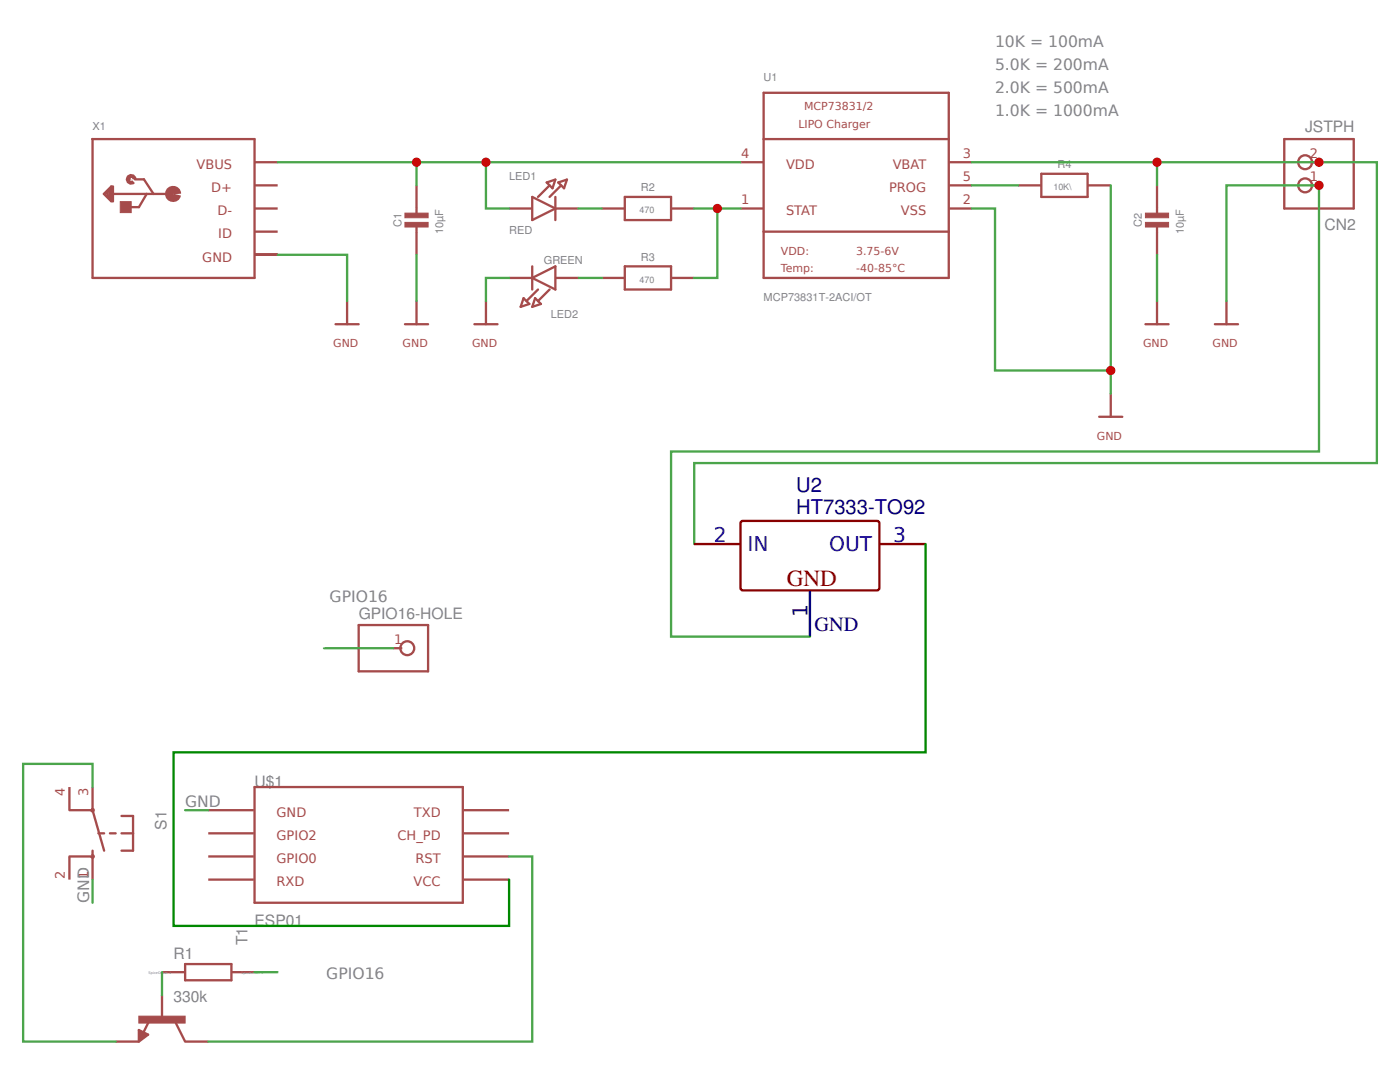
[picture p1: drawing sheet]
<svg xmlns="http://www.w3.org/2000/svg" width="161mm" height="124mm" viewBox="0 0 161 124" stroke-linecap="round" stroke-linejoin="round" font-family="sans-serif">
<g fill="none" stroke="#a54b4b" stroke-width=".27">
<path d="M10.6 16h18.7v16h-18.6v-16M29.4 18.7h2.6M85.3 18.7h2.7M88 16h21.3M88 10.7h21.3v21.3h-21.3zM109.4 18.7h2.6M148 16h8v8h-8zM151 18.7h1M12 22.4l.8-.9h.2v1.7h-.2zM12.2 22.4l.4-.5v.9l-.2-.2v-.2M12.8 21.5v1.5M13 22.4h6.9"/>
<path d="M15.5 20.7h1.1l1.1 1.7M16.9 22.4l-.9 1.5h-1.2M29.4 24h2.6M29.4 21.4h2.6M29.4 26.7h2.6M29.4 29.4h2.6M38.7 37.4h2.6M40 34.7v2.7M46.7 37.4h2.6M48 21.4v2.6M48 24v.8M48 25.9v.8"/>
<path d="M48 26.7v2.7M48 34.7v2.7M54.7 37.4h2.6M56 34.7v2.7M58.7 24h2.6M58.7 32h2.6M60.3 34.4l.7 .6-1 .4zM61.3 22.7l2.7 1.3-2.7 1.4zM61.3 30.7v2.7M61.3 32l2.7-1.3v2.7zM61.7 34.4l.6 .6-1 .4zM62 33.4l-1.3 1.3"/>
<path d="M63 21l1-.3-.3 1zM63.3 21.4l-1.3 1.3M63.3 33.4l-1.3 1.3M64 22.7v2.7M64 24h2.7M64 32h2.7M64.3 21l1-.3-.3 1zM64.7 21.4l-1.4 1.3M69.3 24h2.7M69.3 32h2.7M72 22.7h5.3v2.7h-5.3zM72 30.7h5.3v2.7h-5.3z"/>
<path d="M77.4 24h2.6M77.4 32h2.6M85.3 24h2.7M88 26.7h21.3M109.4 24h2.6M109.4 21.4h2.6M117.3 21.4h2.7M120 20h5.3v2.7h-5.3zM125.4 21.4h2.6M132 37.4h2.7M133.3 21.4v2.6M133.3 24v.8"/>
<path d="M133.3 25.9v.8M133.3 26.7v2.7M133.3 34.7v2.7M140 37.4h2.7M141.4 34.7v2.7M151 21.4h1M126.7 48h2.6M128 45.4v2.6M41.3 72h8v5.4h-8zM45.3 74.7h1.1M8 93.4h2.7l1.3 4.6M8 90.7v2.6"/>
<path d="M8 98.7v2.7M10.6 93.3l.1-.1 .1 .2-.2 .1-.1-.1M10.6 98.6h.2v.2h-.2l-.1-.1M10.7 98v.7h-2.7M10.7 90.7v2.6M10.7 98.7v2.7M11.3 96h.7M12.7 96h.6M14 96h1.3M14 94h1.3v4h-1.3M24 93.4h5.3M24 96h5.3"/>
<path d="M24 98.7h5.3M29.3 90.7h24v13.3h-24zM53.4 93.4h5.3M53.4 96h5.3M53.4 98.7h5.3M16 118.7l1.1 .5-1.1 .8zM16.1 119v.8l.7-.6-.5-.2v.4l.2-.2M17.2 117.7l-.7 1.3M18.7 114.7v2.6M18.7 112h2.6M20.3 117.9l1 2.1M21.3 111.1h5.4v1.9h-5.4z"/>
<path d="M24 101.4h5.3M26.7 112h2.6M53.4 101.4h5.3M13.3 120h2.7M21.4 120h2.6"/>
<circle cx="150.4" cy="18.7" r=".8"/>
<circle cx="150.4" cy="21.4" r=".8"/>
<circle cx="46.9" cy="74.7" r=".8"/>
</g>
<g fill="#a54b4b" stroke="#a54b4b" stroke-width=".12">
<path d="M16 117.1h5.3v.8h-5.3z"/>
<path d="M46.7 25.6h2.6v.6h-2.6z"/>
<path d="M46.7 24.6h2.6v.5h-2.6z"/>
<path d="M132 25.6h2.7v.6h-2.7z"/>
<path d="M132 24.6h2.7v.5h-2.7z"/>
<path d="M13.9 23.2h1.2v1.3h-1.2z"/>
</g>
<path d="M15.3 20.7l-.1-.2h-.1l-.2 .1v.2l.2 .1 .2-.1M20.5 22.4l-.1-.4-.3-.1-.3-.1-.2 .2-.2 .3 .1 .3 .2 .2 .3 .1 .3-.2 .2-.3" fill="none" stroke="#a54b4b" stroke-width=".8" stroke-linecap="butt"/>
<path d="M37.3 74.7h8M29.3 112h2.7" fill="none" stroke="#4ba54b" stroke-width=".27"/>
<g fill="#fff">
<path d="M36.4 69.1h1.9v3.7l-1 1.9-.9-1.9z"/>
<path d="M32 112l1.9-.9h3.7v1.9h-3.7z"/>
</g>
<g fill="none" stroke="#4ba54b" stroke-width=".27">
<path d="M32 18.7h53.3M48 18.7v2.7M56 18.7v5.3h2.7M112 18.7h21.3v2.7M133.3 18.7h25.4v34.7h-78.7v9.3M32 29.4h8v5.3M48 29.4v5.3M58.7 32h-2.7v2.7M66.7 24h2.6M66.7 32h2.6M80 24h5.3M82.7 24v8h-2.7"/>
<path d="M112 24h2.7v18.7h13.3M112 21.4h5.3M128 21.4v24M133.3 29.4v5.3M141.4 34.7v-13.3h10.6v30.6h-74.7v21.4h16M10.7 90.7v-2.7h-8v32h10.6M21.3 93.4h2.7M58.7 98.7h2.6v21.3h-37.3M10.7 101.4v2.6M18.7 112v2.7"/>
</g>
<g fill="#c00">
<circle cx="128" cy="42.7" r=".53"/>
<circle cx="82.7" cy="24" r=".53"/>
<circle cx="48" cy="18.7" r=".53"/>
<circle cx="56" cy="18.7" r=".53"/>
<circle cx="133.3" cy="18.7" r=".53"/>
</g>
<path d="M80 62.7h5.3M85.4 60.2l.2-.2 15.6 .1 .1 .2v7.6l-.2 .1h-15.6l-.2-.2zM101.3 62.7h5.4" fill="none" stroke="#800" stroke-width=".27"/>
<path d="M93.3 68v5.4" fill="none" stroke="#000" stroke-width=".27"/>
<g fill="#c00">
<circle cx="152" cy="18.7" r=".53"/>
<circle cx="152" cy="21.4" r=".53"/>
</g>
<path d="M106.7 62.7v24h-86.7v20h38.7v-5.3" fill="none" stroke="#080" stroke-width=".27"/>
<text font-size="2.7" fill="#800" x="90.7" y="67.5">GND</text>
<g font-size="2.3" fill="#000080">
<text x="91.8" y="59.2">HT7333-TO92</text>
<text x="91.8" y="56.8">U2</text>
<text x="93.9" y="72.7">GND</text>
</g>
<g font-size="2.3" fill="#00f">
<text x="82.3" y="62.4">2</text>
<text x="86.1" y="63.5">IN</text>
<text x="95.6" y="63.5">OUT</text>
<text x="102.9" y="62.4">3</text>
</g>
<text font-size="2.3" x="93.1" y="71.1" transform="rotate(-90 93.1 71.1)">1</text>
<g font-size="1.8" fill="#838383">
<text x="114.7" y="5.4">10K = 100mA</text>
<text x="114.7" y="8">5.0K = 200mA</text>
<text x="114.7" y="10.7">2.0K = 500mA</text>
<text x="114.7" y="13.4">1.0K = 1000mA</text>
<text x="150.4" y="15.2">JSTPH</text>
<text x="152.7" y="26.6">CN2</text>
<text x="38" y="69.4">GPIO16</text>
<text x="41.3" y="71.4">GPIO16-HOLE</text>
<text x="19.2" y="95.6" transform="rotate(-90 19.2 95.6)">S1</text>
<text x="21.3" y="93">GND</text>
<text x="29.3" y="90.7">U$1</text>
<text x="10.3" y="104" transform="rotate(-90 10.3 104)">GND</text>
<text x="29.3" y="106.7">ESP01</text>
<text x="20" y="110.5">R1</text>
<text x="28.5" y="108.9" transform="rotate(-90 28.5 108.9)">T1</text>
<text x="37.6" y="112.8">GPIO16</text>
<text x="20" y="115.5">330k</text>
</g>
<g font-size="1.5" fill="#a54b4b">
<text x="22.6" y="19.5">VBUS</text>
<text x="24.3" y="22.2">D+</text>
<text x="85.4" y="18.2">4</text>
<text x="85.4" y="23.5">1</text>
<text x="90.6" y="19.5">VDD</text>
<text x="102.5" y="22.2">PROG</text>
<text x="102.9" y="19.5">VBAT</text>
<text x="111" y="18.2">3</text>
<text x="111" y="23.5">2</text>
<text x="111" y="20.8">5</text>
<text x="151" y="20.8">1</text>
<text x="151" y="18.2">2</text>
<text x="25.1" y="24.8">D-</text>
<text x="25.2" y="27.5">ID</text>
<text x="90.6" y="24.8">STAT</text>
<text x="103.8" y="24.8">VSS</text>
<text x="23.3" y="30.2">GND</text>
<text x="45.4" y="74.2">1</text>
<text x="7.5" y="91.8" transform="rotate(-90 7.5 91.8)">4</text>
<text x="10.1" y="91.8" transform="rotate(-90 10.1 91.8)">3</text>
<text x="31.9" y="94.2">GND</text>
<text x="47.7" y="94.2">TXD</text>
<text x="7.5" y="101.3" transform="rotate(-90 7.5 101.3)">2</text>
<text x="10.1" y="101.3" transform="rotate(-90 10.1 101.3)">1</text>
<text x="31.9" y="96.8">GPIO2</text>
<text x="31.9" y="99.5">GPIO0</text>
<text x="45.8" y="96.8">CH_PD</text>
<text x="47.9" y="99.5">RST</text>
<text x="31.9" y="102.2">RXD</text>
<text x="47.7" y="102.2">VCC</text>
</g>
<g font-size="1.3" fill="#838383">
<text x="88" y="9.4">U1</text>
<text x="10.7" y="15">X1</text>
<text x="58.7" y="20.7">LED1</text>
<text x="73.9" y="22">R2</text>
<text x="121.9" y="19.4">R4</text>
<text x="46.3" y="26.2" transform="rotate(-90 46.3 26.2)">C1</text>
<text x="51.1" y="27" transform="rotate(-90 51.1 27)">10µF</text>
<text x="58.7" y="27">RED</text>
<text x="131.6" y="26.2" transform="rotate(-90 131.6 26.2)">C2</text>
<text x="136.4" y="27" transform="rotate(-90 136.4 27)">10µF</text>
<text x="62.7" y="30.4">GREEN</text>
<text x="73.9" y="30">R3</text>
<text x="88" y="34.7">MCP73831T-2ACI/OT</text>
<text x="63.5" y="36.7">LED2</text>
</g>
<g font-size="1.3" fill="#a54b4b">
<text x="92" y="14.7">LIPO Charger</text>
<text x="92.7" y="12.7">MCP73831/2</text>
<text x="90" y="29.4">VDD:</text>
<text x="98.7" y="29.4">3.75-6V</text>
<text x="90" y="31.4">Temp:</text>
<text x="98.7" y="31.4">-40-85°C</text>
<text x="38.4" y="40">GND</text>
<text x="46.4" y="40">GND</text>
<text x="54.4" y="40">GND</text>
<text x="131.7" y="40">GND</text>
<text x="139.8" y="40">GND</text>
<text x="126.4" y="50.7">GND</text>
</g>
<g font-size="1" fill="#838383">
<text x="121.4" y="21.9">10K\</text>
<text x="73.7" y="24.6">470</text>
<text x="73.7" y="32.6">470</text>
</g>
<g font-size=".4" fill="#838383">
<text x="17.1" y="112.3">SpiceOrder 1</text>
<text x="27.8" y="112.3">SpiceOrder 2</text>
</g>
</svg>
